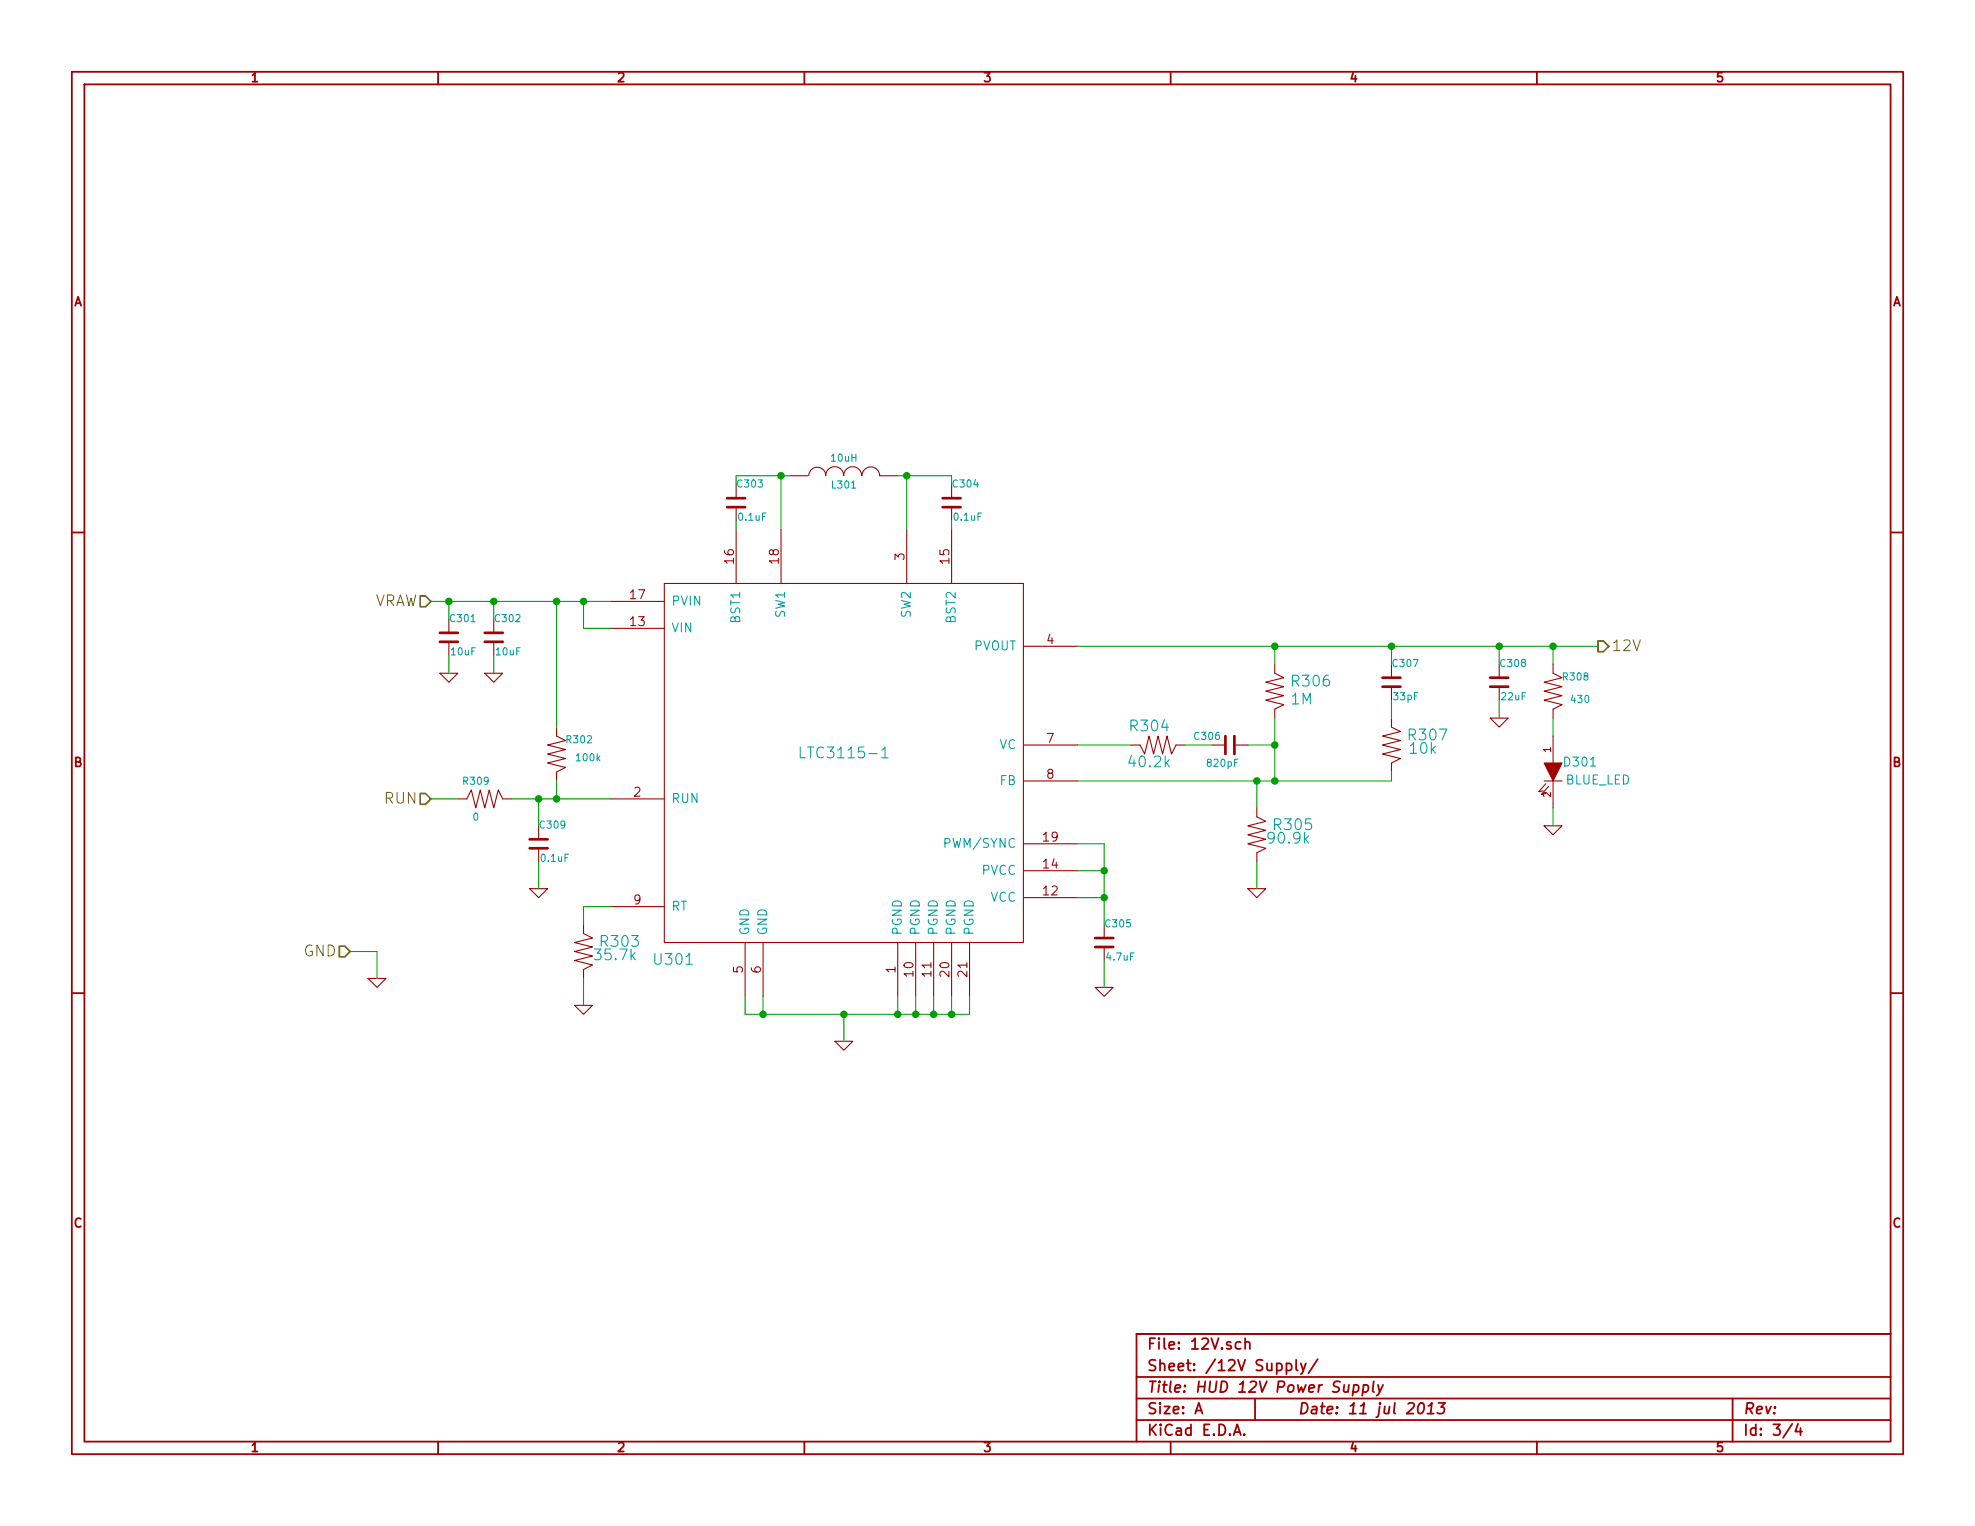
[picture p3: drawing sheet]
<svg xmlns="http://www.w3.org/2000/svg" width="279mm" height="216mm" viewBox="0 0 279 216" stroke-linecap="round" stroke-linejoin="round" font-family="sans-serif">
<g fill="none" stroke="#a00000" stroke-width=".25">
<path d="M10.2 10.2h259v195.5h-259zM11.9 11.9h255.6v192.1h-255.6zM62 10.2v1.7M113.8 10.2v1.7M165.6 10.2v1.7M217.4 10.2v1.7M10.2 75.3h1.7M267.5 75.3h1.7M10.2 140.5h1.7M267.5 140.5h1.7M160.8 194.8h106.7M160.8 197.9h106.7"/>
<path d="M169.1 200l.5-1.5 .5 1.5M169.2 199.6h.8M175.5 189.9a.48 .48 0 0 0-.6 .1l-.1 .6a.48 .48 0 0 0 .7 .2M176.1 190a.38 .38 0 0 1 .7 .1v.8M176.1 189.3v1.6M177.5 197.9v3M182 193a.48 .48 0 0 1 .7 0v.6a.48 .48 0 0 1-.7 .2M182 192.9v1.5M183.4 192.4v1.3l.2 .2M184 192.9l.4 1M184.7 192.9l-.5 1.4-.2 .1M186.4 192.3l-1.3 2"/>
<path d="M191.5 196l.2-.1 .4 .1 .1 .2v.5a.52 .52 0 0 1-.8 .2M191.5 195.9l-.2 1.6M192.9 196l.2-.1 .4 .1 .1 .2-.1 .5a.52 .52 0 0 1-.7 .2M192.9 195.9l-.2 1.6M194.3 195.4l-.1 1.3 .2 .3M194.9 195.9l.3 1.1M195.7 195.9l-.7 1.4-.3 .2M200.9 198.6a.34 .34 0 0 1 .5 .2 .87 .87 0 0 1-.5 1.2l-.2-.1a1.13 1.13 0 0 1 .2-1.3zM201.9 200h.9M202.1 198.9l.5-.4-.2 1.5M203.5 198.5h.9l-.5 .6a.38 .38 0 0 1 .4 .3v.3l-.3 .3h-.5l-.2-.1M245.1 197.9v6.1"/>
<path d="M267.5 188.7h-106.7v15.3M62 204v1.7M113.8 204v1.7M160.8 200.9h106.7M165.6 204v1.7M174.5 203l.5-1.5 .5 1.5M174.7 202.6h.7M176 202.9l.1 .1h-.1h-.1l.1-.1v.1M217.4 204v1.7M253.5 201.4l-1.3 2M254.4 201.4l-.4 1.1h.9M254.7 202v1"/>
</g>
<path d="M59.4 84.3h.8l.8 .8-.8 .8h-.8zM226.1 90.7h.7l.8 .7-.8 .8h-.7zM59.4 112.3h.8l.8 .7-.8 .8h-.8zM48 133.9h.8l.7 .7-.7 .8h-.8z" fill="none" stroke="#808000" stroke-width=".25"/>
<g fill="none" stroke="#a00000" stroke-width=".15">
<path d="M104.1 68.6v1.8M104.1 71.9v1.8M104.1 74.9v7.7M110.5 74.9v7.7M111.8 67.3h2.5M114.4 67.3a1.19 1.19 0 0 1 1.2-1.2 1.19 1.19 0 0 1 1.2 1.2M116.8 67.3a1.27 1.27 0 0 1 1.3-1.3 1.27 1.27 0 0 1 1.3 1.3M119.4 67.3a1.27 1.27 0 0 1 1.2-1.3 1.27 1.27 0 0 1 1.3 1.3M121.9 67.3a1.24 1.24 0 0 1 1.3-1.2 1.24 1.24 0 0 1 1.2 1.2M124.5 67.3h2.5M128.3 74.9v7.7M134.6 68.6v1.8"/>
<path d="M134.6 71.9v1.8M134.6 74.9v7.7M62.2 95.3h2.6l-1.3 1.2zM63.5 87.6v1.8M63.5 90.9v1.8M68.6 95.3h2.5l-1.3 1.2zM69.8 87.6v1.8M69.8 90.9v1.8M86.4 88.9h7.6M86.4 85.1h7.6M94 82.6h50.8v50.8h-50.8zM144.8 91.4h7.6"/>
<path d="M180.3 94v1.3l1.3 .6-2.5 .6 2.5 .7-2.5 .6 2.5 .6-2.5 .7 2.5 .6-1.3 .6v1.3M196.8 94v1.8M196.8 97.3v1.8M212.1 94v1.8M212.1 97.3v1.8M219.7 94v1.3l1.3 .6-2.6 .6 2.6 .7-2.6 .6 2.6 .6-2.6 .7 2.6 .6-1.3 .6v1.3M64.8 113h1.2l.7-1.2 .6 2.5 .6-2.5 .7 2.5 .6-2.5 .6 2.5 .7-2.5 .6 1.2h1.3M76.2 116.8v1.8M78.7 102.9v1.2l1.3 .7-2.5 .6 2.5 .6-2.5 .7 2.5 .6-2.5 .7 2.5 .6-1.3 .6v1.3M86.4 113h7.6M144.8 105.4h7.6M144.8 110.5h7.6"/>
<path d="M144.8 119.4h7.6M160 105.4h1.3l.6 1.3 .7-2.6 .6 2.6 .6-2.6 .7 2.6 .6-2.6 .6 2.6 .7-1.3h1.2M171.4 105.4h1.8M174.8 105.4h1.7M177.8 114.3v1.3l1.3 .6-2.6 .6 2.6 .7-2.6 .6 2.6 .6-2.6 .7 2.6 .6-1.3 .7v1.2M196.8 101.6v1.3l1.3 .6-2.5 .6 2.5 .7-2.5 .6 2.5 .6-2.5 .7 2.5 .6-1.3 .7v1.2M210.8 101.6h2.6l-1.3 1.3zM218.4 116.8h2.6l-1.3 1.3zM218.4 110.5h2.6M218.7 110.9l-1 1.1 .6-.1M219.1 111.3l-1 1.1 .6-.1M219.7 104.1v3.9"/>
<path d="M219.7 110.5v3.8M52.1 138.4h2.5l-1.3 1.3zM74.9 125.7h2.6l-1.3 1.3zM76.2 120.1v1.8M82.5 130.8v1.3l1.3 .6-2.5 .7 2.5 .6-2.5 .6 2.5 .7-2.5 .6 2.5 .6-1.3 .7v1.2M86.4 128.3h7.6M105.4 133.4v7.6M107.9 133.4v7.6M127 133.4v7.6M129.5 133.4v7.6M132.1 133.4v7.6M134.6 133.4v7.6"/>
<path d="M137.2 133.4v7.6M144.8 127h7.6M144.8 123.2h7.6M154.9 139.7h2.6l-1.3 1.3zM156.2 130.8v1.8M156.2 134.1v1.8M176.5 125.7h2.6l-1.3 1.3zM81.3 142.2h2.5l-1.3 1.3zM118.1 147.3h2.5l-1.2 1.3z"/>
</g>
<path d="M113.2 105.7v1.5h.7M124.7 106.1l.5-.4v1.5M124.7 107.2h.9" fill="none" stroke="#00a0a0" stroke-width=".15"/>
<g fill="none" stroke="#a00000" stroke-width=".38">
<path d="M102.9 71.8h2.5M102.9 70.5h2.5M133.3 71.8h2.6M133.3 70.5h2.6M62.2 90.8h2.6M62.2 89.5h2.6M68.6 90.8h2.5M68.6 89.5h2.5M195.6 97.2h2.5M195.6 95.9h2.5M210.8 97.2h2.6M210.8 95.9h2.6"/>
<path d="M74.9 118.7h2.6M173.4 104.1v2.6M174.6 104.1v2.6M74.9 120h2.6M154.9 134h2.6M154.9 132.7h2.6"/>
</g>
<path d="M218.4 108h2.6l-1.3 2.5z" fill="#a00000" stroke="#a00000" stroke-width=".15"/>
<g fill="none" stroke="#00a000" stroke-width=".15">
<path d="M104.1 73.7v1.2M110.5 67.3v7.6M111.8 67.3h-7.7v1.3M127 67.3h7.6v1.3M128.3 67.3v7.6M134.6 73.7v1.2M61 85.1h25.4M63.5 85.1v2.5M63.5 92.7v2.6M69.8 85.1v2.5M69.8 92.7v2.6M78.7 85.1v17.8"/>
<path d="M82.5 85.1v3.8h3.9M152.4 91.4h73.7M180.3 91.4v2.6M196.8 91.4v2.6M196.8 99.1v2.5M212.1 91.4v2.6M212.1 99.1v2.5M219.7 91.4v2.6M61 113h3.8M72.4 113h14M76.2 113v3.8M78.7 110.5v2.5"/>
<path d="M152.4 119.4h3.8v11.4M152.4 105.4h7.6M167.6 105.4h3.8M176.5 105.4h3.8M177.8 110.5v3.8M180.3 101.6v8.9M196.8 109.2v1.3h-44.4M219.7 101.6v2.5M219.7 114.3v2.5M49.5 134.6h3.8v3.8M76.2 121.9v3.8M82.5 138.4v3.8"/>
<path d="M86.4 128.3h-3.9v2.5M152.4 123.2h3.8M152.4 127h3.8M156.2 135.9v3.8M177.8 121.9v3.8M105.4 141v2.5h31.8v-2.5M107.9 141v2.5M119.4 143.5v3.8M127 141v2.5M129.5 141v2.5M132.1 141v2.5M134.6 141v2.5"/>
</g>
<g fill="#00a000" stroke="#00a000" stroke-width=".25">
<circle cx="128.3" cy="67.3" r=".41"/>
<circle cx="110.5" cy="67.3" r=".41"/>
<circle cx="82.5" cy="85.1" r=".41"/>
<circle cx="69.8" cy="85.1" r=".41"/>
<circle cx="132.1" cy="143.5" r=".41"/>
<circle cx="129.5" cy="143.5" r=".41"/>
<circle cx="127" cy="143.5" r=".41"/>
<circle cx="107.9" cy="143.5" r=".41"/>
<circle cx="119.4" cy="143.5" r=".41"/>
<circle cx="156.2" cy="123.2" r=".41"/>
<circle cx="156.2" cy="127" r=".41"/>
<circle cx="196.8" cy="91.4" r=".41"/>
<circle cx="177.8" cy="110.5" r=".41"/>
<circle cx="180.3" cy="91.4" r=".41"/>
<circle cx="180.3" cy="110.5" r=".41"/>
<circle cx="180.3" cy="105.4" r=".41"/>
<circle cx="76.2" cy="113" r=".41"/>
<circle cx="78.7" cy="113" r=".41"/>
<circle cx="78.7" cy="85.1" r=".41"/>
<circle cx="219.7" cy="91.4" r=".41"/>
<circle cx="212.1" cy="91.4" r=".41"/>
<circle cx="63.5" cy="85.1" r=".41"/>
<circle cx="134.6" cy="143.5" r=".41"/>
</g>
<g font-size="2.1" fill="#808000">
<text x="52.6" y="85.9">VRAW</text>
<text x="228" y="92.2">12V</text>
<text x="54.4" y="113.8">RUN</text>
<text x="42.9" y="135.4">GND</text>
</g>
<g font-size="2.1" fill="#00a0a0">
<text x="182.7" y="99.7">1M</text>
<text x="182.9" y="97.2">R306</text>
<text x="114" y="107.4">LTC3115-1</text>
<text x="160" y="103.6">R304</text>
<text x="199.4" y="104.8">R307</text>
<text x="199.5" y="106.7">10k</text>
<text x="159.9" y="108.6">40.2k</text>
<text x="179.6" y="119.4">90.9k</text>
<text x="180.3" y="117.5">R305</text>
<text x="84.4" y="135.9">35.7k</text>
<text x="85.1" y="134">R303</text>
<text x="92.7" y="136.6">U301</text>
</g>
<g font-size="2.1" fill="#a00000">
<text x="162.3" y="191">File: 12V.sch</text>
<text x="162.3" y="197.1">Title: HUD 12V Power Supply</text>
<text x="162.3" y="194.1">Sheet: /12V Supply/</text>
<text x="162.3" y="203.2">KiCad E.D.A.</text>
<text x="162.3" y="200.2">Size: A</text>
<text x="183.6" y="200.2">Date: 11 jul 2013</text>
<text x="246.6" y="200.2">Rev:</text>
<text x="246.6" y="203.2">Id: 3/4</text>
</g>
<g font-size="1.8" fill="#a00000">
<text x="35.6" y="11.7">1</text>
<text x="87.4" y="11.7">2</text>
<text x="139.2" y="11.7">3</text>
<text x="191" y="11.7">4</text>
<text x="242.8" y="11.7">5</text>
<text x="10.4" y="43.4">A</text>
<text x="267.7" y="43.4">A</text>
<text x="103.9" y="79.7" transform="rotate(-90 103.9 79.7)">16</text>
<text x="110.2" y="79.7" transform="rotate(-90 110.2 79.7)">18</text>
<text x="128" y="79.2" transform="rotate(-90 128 79.2)">3</text>
<text x="134.4" y="79.7" transform="rotate(-90 134.4 79.7)">15</text>
<text x="89.2" y="88.6">13</text>
<text x="89.2" y="84.8">17</text>
<text x="148.1" y="91.2">4</text>
<text x="148.1" y="105.2">7</text>
<text x="10.4" y="108.6">B</text>
<text x="89.7" y="112.8">2</text>
<text x="148.1" y="110.2">8</text>
<text x="267.7" y="108.6">B</text>
<text x="147.6" y="119.1">19</text>
<text x="147.6" y="122.9">14</text>
<text x="89.7" y="128">9</text>
<text x="147.6" y="126.7">12</text>
<text x="105.2" y="137.6" transform="rotate(-90 105.2 137.6)">5</text>
<text x="107.7" y="137.6" transform="rotate(-90 107.7 137.6)">6</text>
<text x="126.7" y="137.6" transform="rotate(-90 126.7 137.6)">1</text>
<text x="129.3" y="138.1" transform="rotate(-90 129.3 138.1)">10</text>
<text x="131.8" y="138.1" transform="rotate(-90 131.8 138.1)">11</text>
<text x="134.4" y="138.1" transform="rotate(-90 134.4 138.1)">20</text>
<text x="136.9" y="138.1" transform="rotate(-90 136.9 138.1)">21</text>
<text x="10.4" y="173.7">C</text>
<text x="267.7" y="173.7">C</text>
<text x="35.6" y="205.5">1</text>
<text x="87.4" y="205.5">2</text>
<text x="139.2" y="205.5">3</text>
<text x="191" y="205.5">4</text>
<text x="242.8" y="205.5">5</text>
</g>
<g font-size="1.8" fill="#00a0a0">
<text x="95" y="89.5">VIN</text>
<text x="95" y="85.7">PVIN</text>
<text x="104.8" y="88.1" transform="rotate(-90 104.8 88.1)">BST1</text>
<text x="111.1" y="87.4" transform="rotate(-90 111.1 87.4)">SW1</text>
<text x="128.9" y="87.4" transform="rotate(-90 128.9 87.4)">SW2</text>
<text x="135.3" y="88.1" transform="rotate(-90 135.3 88.1)">BST2</text>
<text x="137.7" y="92.1">PVOUT</text>
<text x="141.3" y="106">VC</text>
<text x="95" y="113.7">RUN</text>
<text x="141.4" y="111.1">FB</text>
<text x="221.4" y="111">BLUE_LED</text>
<text x="221.4" y="108.5">D301</text>
<text x="134" y="120">PWM/SYNC</text>
<text x="138.9" y="123.8">PVCC</text>
<text x="95" y="128.9">RT</text>
<text x="140" y="127.6">VCC</text>
<text x="106" y="132.3" transform="rotate(-90 106 132.3)">GND</text>
<text x="108.6" y="132.3" transform="rotate(-90 108.6 132.3)">GND</text>
<text x="127.6" y="132.3" transform="rotate(-90 127.6 132.3)">PGND</text>
<text x="130.2" y="132.3" transform="rotate(-90 130.2 132.3)">PGND</text>
<text x="132.7" y="132.3" transform="rotate(-90 132.7 132.3)">PGND</text>
<text x="135.3" y="132.3" transform="rotate(-90 135.3 132.3)">PGND</text>
<text x="137.8" y="132.3" transform="rotate(-90 137.8 132.3)">PGND</text>
</g>
<g font-size="1.4" fill="#00a0a0">
<text x="117.7" y="65.4">10uH</text>
<text x="104.4" y="69">C303</text>
<text x="117.8" y="69.2">L301</text>
<text x="134.9" y="69">C304</text>
<text x="104.5" y="73.7">0.1uF</text>
<text x="135" y="73.7">0.1uF</text>
<text x="63.8" y="88.1">C301</text>
<text x="70.1" y="88.1">C302</text>
<text x="63.9" y="92.8">10uF</text>
<text x="70.2" y="92.8">10uF</text>
<text x="197.1" y="94.4">C307</text>
<text x="212.4" y="94.4">C308</text>
<text x="197.2" y="99.1">33pF</text>
<text x="212.4" y="99.1">22uF</text>
<text x="221.2" y="96.3">R308</text>
<text x="222.4" y="99.5">430</text>
<text x="80.2" y="105.2">R302</text>
<text x="81.6" y="107.7">100k</text>
<text x="169.1" y="104.7">C306</text>
<text x="65.6" y="111.1">R309</text>
<text x="170.9" y="108.5">820pF</text>
<text x="66.9" y="116.2">0</text>
<text x="76.5" y="117.3">C309</text>
<text x="76.6" y="122">0.1uF</text>
<text x="156.5" y="131.2">C305</text>
<text x="156.6" y="135.9">4.7uF</text>
</g>
<g font-size="1.4" fill="#a00000">
<text x="219.5" y="106.4" transform="rotate(-90 219.5 106.4)">1</text>
<text x="219.5" y="112.8" transform="rotate(-90 219.5 112.8)">2</text>
</g>
</svg>
